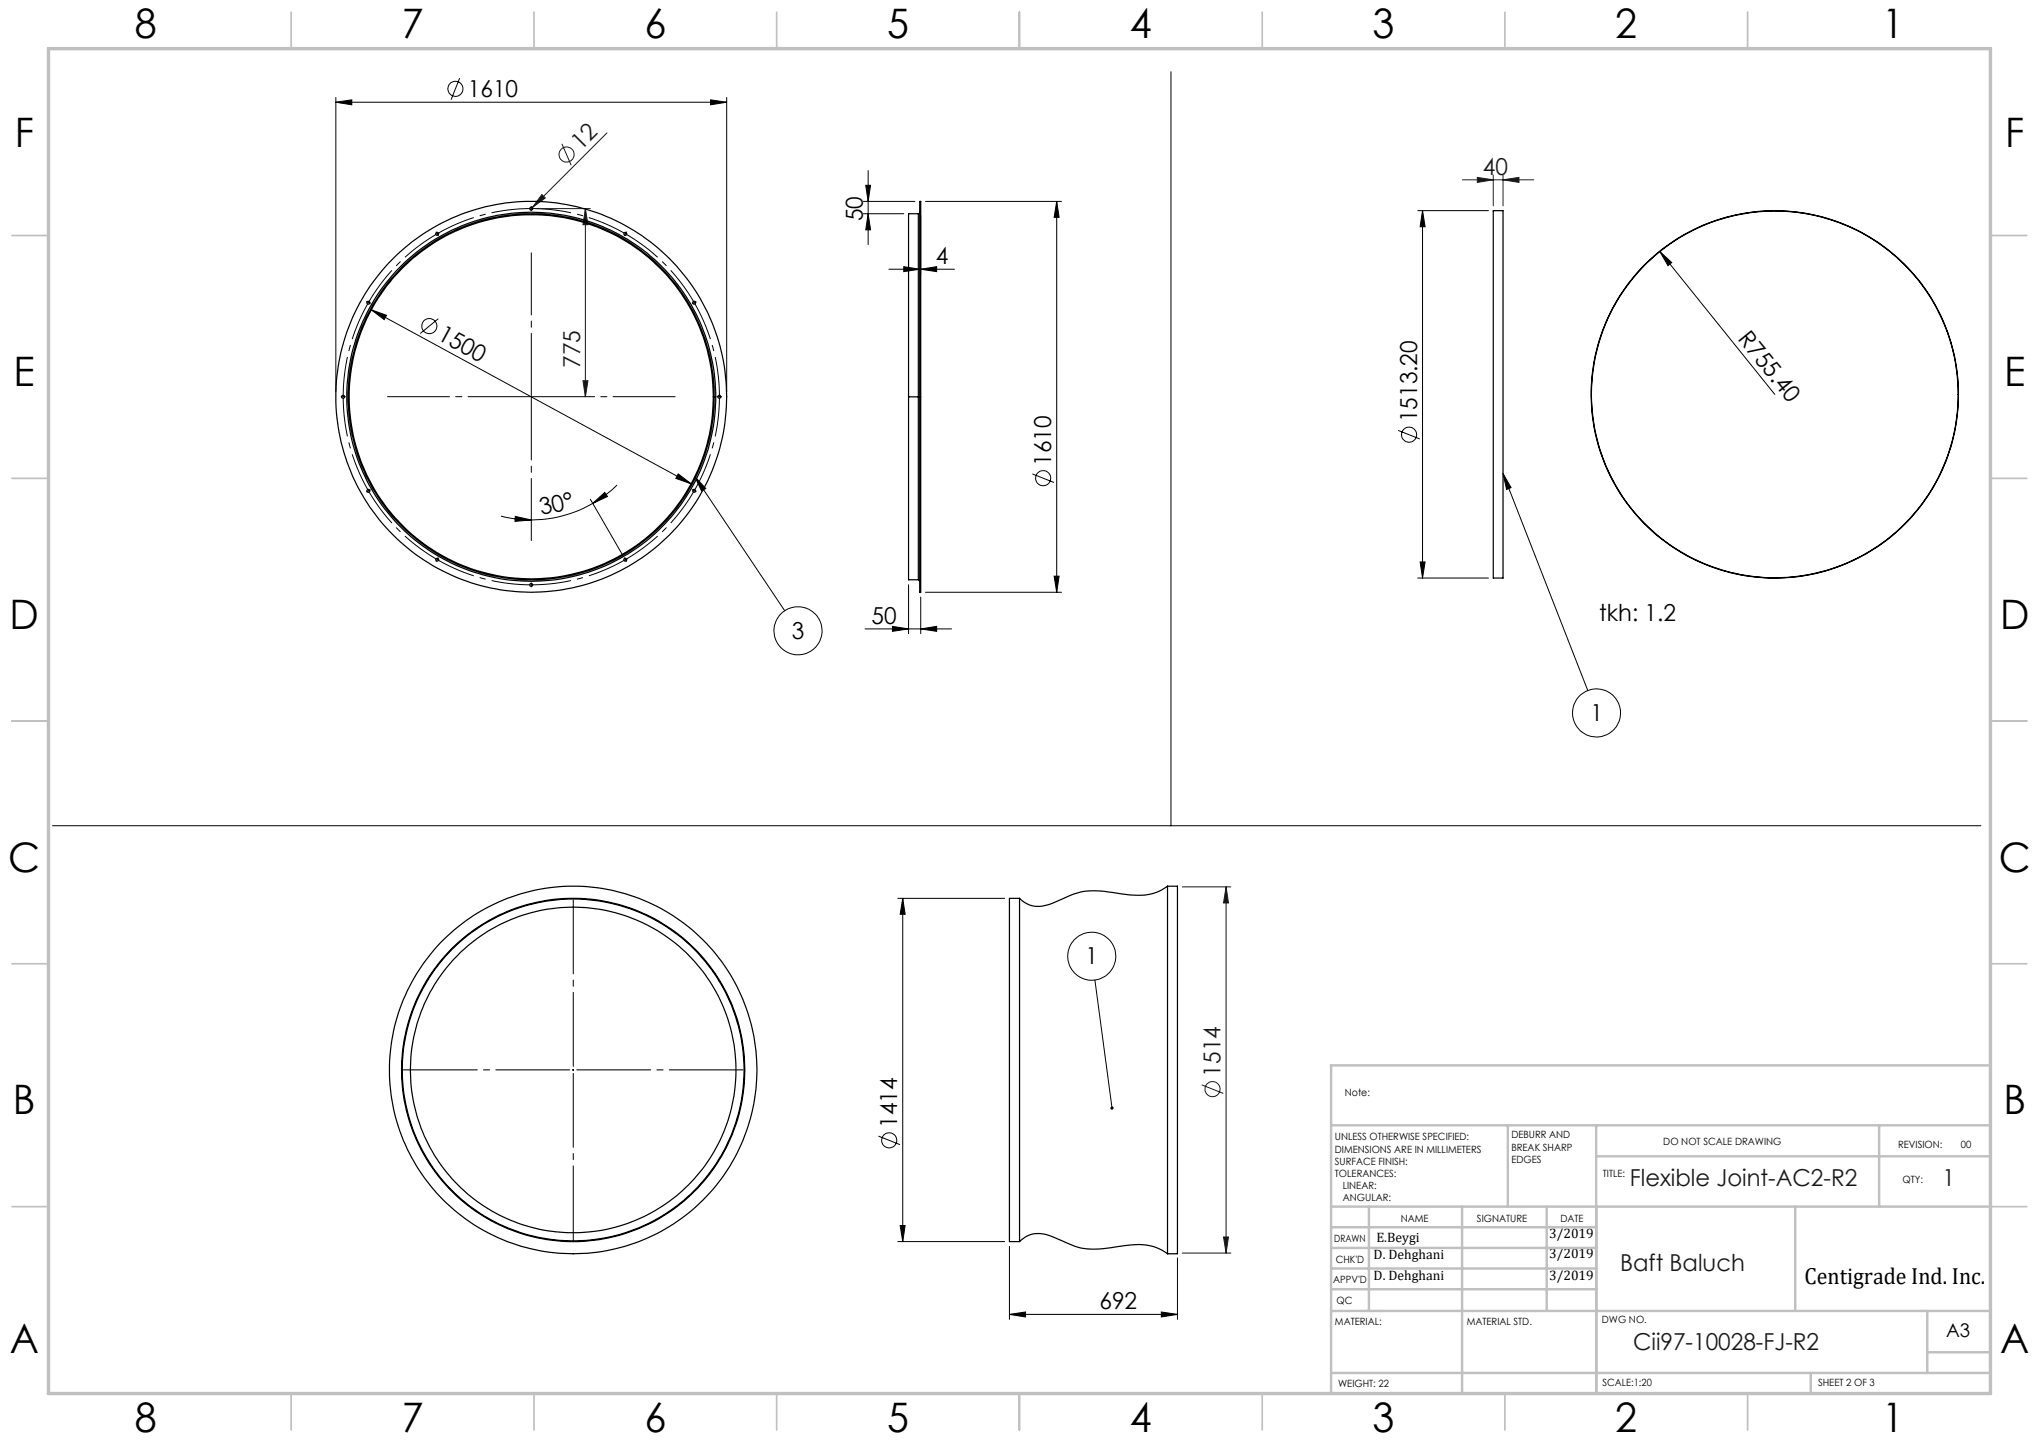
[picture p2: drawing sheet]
<svg xmlns="http://www.w3.org/2000/svg" width="420mm" height="297mm" viewBox="0 0 420 297" stroke-linecap="round" stroke-linejoin="round" font-family="sans-serif">
<g fill="none" stroke="#000" stroke-width=".21">
<path d="M94.7 16.1l-1.8 4.4M241.2 14.8v155.3M69.2 21.1l3.3-.5v1zM69.2 20.1v60.6M69.2 21.1h80.5M146.4 20.6l3.3 .5-3.3 .5zM149.7 20.1v60.6M178.3 38.2h1l-.5 3.3zM178.8 35.1v15.3M90 48l.1 .2M90.1 48.2h-.1M90.1 48.2v.1"/>
<path d="M90.2 48.1l-.1 .1M177.8 41.5h10.7M177.8 44h8.4M178.8 44l.5 3.3h-1zM183.1 55.5h13.5M186.2 54.9l3.2 .6-3.2 .4zM189.7 55.5l3.2-.6v1zM189.7 44.3v12.1M190.6 41.5h28.1M217.7 41.5l.5 3.3h-1.1zM217.7 41.5v80.5M292 43.4h14.6"/>
<path d="M293 43.4l.5 3.3h-1zM293 43.4v75.7M341.9 51.8l2.4 2.3-.7 .6zM341.9 51.8l23.7 29.4M76.5 63.8l3.1 1.1-.5 .9zM76.5 63.8l65.9 35.9M90.3 65.6l-3.7 3.1M127.1 99.9a23.3 23.3 0 0 1-5 3.8M139.7 97.6l2.7 2.1-3.2-1.2zM143.1 98.2l18.5 27.6M143.1 98.2l2.3 2.4-.9 .6zM212.7 97.6l4.4 1.8"/>
<path d="M288 88.6l4.5 1.8M309.6 97.5l17.5 44.7M309.6 97.5l1.7 2.9-1 .4zM103.2 106.3a25.6 25.6 0 0 0 6.2 .8M106.2 106.4l3.2 .7-3.3 .3zM121.6 102.8l6.5 11.2M122.1 103.7l2.5-2.3 .5 .9zM122.1 103.7a25.4 25.4 0 0 1-12.7 3.4M217.1 118.7h1.1l-.5 3.3zM292 119.1h14.6M292.5 115.7h1l-.5 3.4zM178.2 129.5h17.8"/>
<path d="M183.8 129l3.3 .5-3.3 .5zM187.1 120.4v10.1M189.7 129.5l3.2-.5v1zM189.7 123v7.5M190.6 122h28.1M10.8 170.1h397.2M184.9 185h22M185.9 185l.5 3.3h-1zM185.9 185v70.7M225.5 201.9l3.6 26.3M117.9 220.4h.3M118.1 220.2v.3"/>
<path d="M180.9 234l4.5 1.8M184.9 255.7h22M185.4 252.4h1l-.5 3.3zM207.9 256.7v15M242.5 259.1v12.6M207.9 270.7l3.3-.5v1zM207.9 270.7h34.6M239.2 270.2l3.3 .5-3.3 .5z"/>
<circle cx="93.8" cy="18.3" r="1.55"/>
<circle cx="88.4" cy="67.2" r="1.55"/>
<circle cx="214.9" cy="98.5" r="1.55"/>
<circle cx="290.2" cy="89.5" r="1.56"/>
<circle cx="164.4" cy="129.9" r="4.9"/>
<circle cx="328.9" cy="146.8" r="4.9"/>
<circle cx="224.9" cy="196.9" r="4.9"/>
<circle cx="183.2" cy="234.9" r="1.55"/>
</g>
<g fill="none" stroke="#191924" stroke-width=".21">
<path d="M115.7 29.6l2 4.4M125 27.4l-15.8 15.8M301.2 37h14.7M304.3 36.5l3.3 .5-3.3 .6zM307.6 36.1v6.3M309.6 37l3.3-.5v1.1zM309.6 36.1v6.3M110.4 43h11.2M111.6 40.1l.7 .7-2.7 2zM120.6 43l.5 3.3h-1zM120.6 43v38.7M120.1 78.4h1l-.5 3.3z"/>
<path d="M243.5 182.7h10M252.6 182.7v75.4M252.6 182.7l.4 3.3h-1zM247.5 223.4l4.5 1.8M243.5 258.1h10M252 254.8h1l-.4 3.3z"/>
<circle cx="116.7" cy="31.8" r="1.56"/>
<circle cx="249.8" cy="224.3" r="1.55"/>
</g>
<g fill="none" stroke="#000" stroke-width=".21" stroke-dasharray="15.2 1.3 1.3 1.3" stroke-linecap="butt">
<path d="M109.4 43h-.1M109.4 43h.2M128.8 48.1h-.1M128.8 48.1l.1 .1M75.9 62.3l-.1 .1M75.9 62.3v-.1M143 62.3l-.1-.1M143 62.3l.1 .1M70.7 81.7v.1M70.7 81.7v-.1M148.2 81.7v-.1M148.2 81.7v.1"/>
<path d="M75.9 101.1v.1M75.9 101.1l-.1-.1M90.1 115.3h.1M90.1 115.3l-.1-.1M128.8 115.3l.1-.1M128.8 115.3h-.1M143 101.1l.1-.1M143 101.1l-.1 .1M109.4 120.5h.2M109.4 120.5h-.1"/>
</g>
<path d="M89.9 48.3a38.7 38.7 0 0 0-13.9 13.8M109.2 43a38.8 38.8 0 0 0-18.9 5M128.6 48a38.8 38.8 0 0 0-18.9-5M75.8 62.5a38.7 38.7 0 0 0-5.1 19M142.9 62.1a38.7 38.7 0 0 0-13.9-13.8M70.7 82a38.8 38.8 0 0 0 5.1 18.9M148.2 81.5a38.7 38.7 0 0 0-5.1-19M76 101.3a38.7 38.7 0 0 0 13.9 13.8M90.3 115.4a38.7 38.7 0 0 0 18.9 5.1M129 115.1a38.7 38.7 0 0 0 13.9-13.8M143.1 100.9a38.7 38.7 0 0 0 5.1-18.9M109.7 120.5a38.7 38.7 0 0 0 18.9-5.1" fill="none" stroke="#000" stroke-width=".21" stroke-dasharray="15.2 1.3 1.3 1.3" stroke-dashoffset="7.3" stroke-linecap="butt"/>
<path d="M117.8 220.4h-35.2M118.1 220.1v-35.2M118.1 220.6v35.2M118.3 220.4h35.3" fill="none" stroke="#000" stroke-width=".21" stroke-dasharray="15.2 1.3 1.3 1.3" stroke-dashoffset="-.5"/>
<g fill="none" stroke="#000" stroke-width=".21" stroke-dasharray="15.2 1.3 1.3 1.3">
<path d="M89.9 47.9v-.1M90.2 48.4l.1 .1M109.4 43v-.2M109.4 43v.1M109.4 42.7v-.2M109.4 43.2v.2M128.7 48.4l-.1 .1M128.8 48.1l.1-.1M128.8 48.1v.2M128.9 47.9l.1-.1M75.7 62.2l-.2-.1M75.9 62.3h-.1"/>
<path d="M75.9 62.3l.1 .1M76.1 62.5h.2M142.8 62.5h-.2M143 62.3h.1M143 62.3l-.1 .1M143.2 62.2l.2-.1M70.4 81.7h-.1M70.7 81.7h-.1M70.7 81.7h.1M70.9 81.7h.2M109.4 81.7v-.1M109.4 81.7h-.1"/>
<path d="M109.4 81.7v.1M109.4 81.7h.2M147.9 81.7h-.1M148.2 81.7h.1M148.2 81.7h-.1M148.4 81.7h.2M75.7 101.2l-.2 .1M75.9 101.1h-.1M75.9 101.1l.1-.1M76.1 101l.2-.1M89.9 115.5v.1M90.1 115.3l-.1 .1"/>
<path d="M90.1 115.3v-.1M90.2 115l.1-.1M128.7 115l-.1-.1M128.8 115.3l.1 .1M128.8 115.3v-.1M128.9 115.5l.1 .1M142.8 101l-.2-.1M143 101.1h.1M143 101.1l-.1-.1M143.2 101.2l.2 .1M109.4 120.5v.1M109.4 120.5v-.2"/>
<path d="M109.4 120.7v.2M109.4 120.2v-.2"/>
</g>
<path d="M109.2 81.7h-29.4M109.4 81.5v-29.4M109.4 82v29.3M109.7 81.7h29.4" fill="none" stroke="#000" stroke-width=".21" stroke-dasharray="15.2 1.3 1.3 1.3" stroke-dashoffset="2.5"/>
<g fill="none" stroke="#c0c0c0" stroke-width=".35">
<path d="M60 2.5v7.5M110 2.5v7.5M160 2.5v7.5M210 2.5v7.5M260 2.5v7.5M310 2.5v7.5M360 2.5v7.5M2.5 48.5h7.5M410 48.5h7.5M2.5 98.5h7.5M410 98.5h7.5M2.5 148.5h7.5"/>
<path d="M410 148.5h7.5M2.5 198.5h7.5M410 198.5h7.5M2.5 248.5h7.5M410 248.5h7.5M60 287v7.5M110 287v7.5M160 287v7.5M210 287v7.5M260 287v7.5M310 287v7.5M360 287v7.5"/>
</g>
<g fill="none" stroke="#c0c0c0" stroke-width=".5">
<path d="M410 219.4h-135.8v67.4M274.2 231.8h135.8M310.6 231.8v16.7M328.8 231.8v55.2M328.8 238.2h81.2M387.1 231.8v16.7M274.2 248.5h135.8M274.2 257h54.6M274.2 252.8h54.6M282 248.5v21.5M301.2 248.5v38.3M318.6 248.5v21.5"/>
<path d="M369.8 248.5v21.5M274.2 265.5h54.6M274.2 261.3h54.6M274.2 270h135.8M397 270v12.8M397 278.5h13M274.2 282.8h135.8M373 282.8v4.2"/>
</g>
<path d="M10 10h400v277h-400z" fill="none" stroke="#c0c0c0" stroke-width=".7"/>
<g fill="#000">
<path d="M341.9 51.8l2.4 2.3-.7 .6z"/>
<path d="M69.2 21.1l3.3-.5v1zM146.4 20.6l3.3 .5-3.3 .5zM183.8 129l3.3 .5-3.3 .5zM189.7 129.5l3.2-.5v1zM207.9 270.7l3.3-.5v1zM239.2 270.2l3.3 .5-3.3 .5z"/>
<path d="M189.7 55.5l3.2-.6v1zM186.2 54.9l3.2 .6-3.2 .4z"/>
<path d="M293 43.4l.5 3.3h-1zM292.5 115.7h1l-.5 3.4z"/>
<path d="M139.7 97.6l-.5 .9 3.2 1.2zM76.5 63.8l2.6 2 .5-.9z"/>
<path d="M309.6 97.5l1.7 2.9-1 .4zM143.1 98.2l2.3 2.4-.9 .6zM228.8 228a.33 .33 0 0 0-.1 .4 .33 .33 0 0 0 .4 .2v-.4l.1 .3a.33 .33 0 0 0 .1-.5 .33 .33 0 0 0-.5 0z"/>
<path d="M106.2 106.4l3.2 .7-3.3 .3zM122.1 103.7l2.5-2.3 .5 .9z"/>
<path d="M217.1 118.7h1.1l-.5 3.3zM217.7 41.5l.5 3.3h-1.1zM178.8 44l.5 3.3h-1zM178.3 38.2h1l-.5 3.3zM185.4 252.4h1l-.5 3.3zM185.9 185l.5 3.3h-1z"/>
</g>
<g fill="#191924">
<path d="M111.6 40.1l.7 .7-2.7 2z"/>
<path d="M309.6 37l3.3-.5v1.1zM304.3 36.5l3.3 .5-3.3 .6z"/>
<path d="M252 254.8h1l-.4 3.3zM252.6 182.7l.4 3.3h-1z"/>
<path d="M120.6 43l.5 3.3h-1zM120.1 78.4h1l-.5 3.3z"/>
</g>
<g fill="none" stroke="#000" stroke-width=".25">
<path d="M189.2 44v37.7M189.2 44h-2.1v37.7M189.4 43.7l-.2 .3M189.4 41.5h.3v79.8a.44 .44 0 0 1-.3 .7zM307.6 43.4h2v75.7h-2zM146.9 81.7h.2M147.1 81.7h.3M187.1 81.7v37.7h2.1M187.1 81.7h2.1M189.2 81.7v37.7M189.2 81.7h.2M403.4 81.2h.1"/>
<path d="M189.2 119.4l.2 .3M210 185v70.7M210 185h-2.1v70.7h2.1M240.5 182.5a10.3 10.3 0 0 1-7.8 1.8l-1.7-.2a22.5 22.5 0 0 0-8.4-.4l-2.1 .7a22.2 22.2 0 0 1-6.3 2.3 5.2 5.2 0 0 1-4.2-1.7M240.5 182.5v75.7M240.5 182.5h2v75.7h-2M210 255.7a5.5 5.5 0 0 1 6.6-1.1l.6 .3a23.3 23.3 0 0 0 6.9 2.3 46.9 46.9 0 0 0 8.7-.8 10.3 10.3 0 0 1 7.7 1.8"/>
<circle cx="90" cy="48.2" r=".3"/>
<circle cx="109.4" cy="43" r=".31"/>
<circle cx="128.8" cy="48.2" r=".29"/>
<circle cx="75.9" cy="62.4" r=".3"/>
<circle cx="143" cy="62.3" r=".3"/>
<circle cx="70.7" cy="81.7" r=".3"/>
<circle cx="109.4" cy="81.7" r="37.7"/>
<circle cx="109.4" cy="81.7" r="37.5"/>
<circle cx="109.4" cy="81.7" r="40.3"/>
<circle cx="109.4" cy="81.7" r="38"/>
<circle cx="148.2" cy="81.7" r=".3"/>
<circle cx="365.6" cy="81.2" r="37.8"/>
<circle cx="75.9" cy="101.1" r=".3"/>
<circle cx="90" cy="115.3" r=".3"/>
<circle cx="128.8" cy="115.3" r=".29"/>
<circle cx="143" cy="101.1" r=".3"/>
<circle cx="109.4" cy="120.5" r=".31"/>
<circle cx="118.1" cy="220.4" r="35.2"/>
<circle cx="118.1" cy="220.4" r="35.4"/>
<circle cx="118.1" cy="220.4" r="37.9"/>
<circle cx="118.1" cy="220.4" r="33.5"/>
</g>
<g font-size="8.4">
<text x="27.7" y="7.9">8</text>
<text x="82.7" y="7.9">7</text>
<text x="132.7" y="7.9">6</text>
<text x="182.7" y="7.9">5</text>
<text x="232.7" y="7.9">4</text>
<text x="282.7" y="7.9">3</text>
<text x="332.7" y="7.9">2</text>
<text x="387.7" y="7.9">1</text>
<text x="3" y="30.3">F</text>
<text x="413" y="30.3">F</text>
<text x="2.8" y="79.5">E</text>
<text x="412.8" y="79.5">E</text>
<text x="2" y="129.5">D</text>
<text x="412" y="129.5">D</text>
<text x="1.7" y="179.5">C</text>
<text x="411.7" y="179.5">C</text>
<text x="2.7" y="229.5">B</text>
<text x="412.7" y="229.5">B</text>
<text x="2" y="278.8">A</text>
<text x="412" y="278.8">A</text>
<text x="27.7" y="294.9">8</text>
<text x="82.7" y="294.9">7</text>
<text x="132.7" y="294.9">6</text>
<text x="182.7" y="294.9">5</text>
<text x="232.7" y="294.9">4</text>
<text x="282.7" y="294.9">3</text>
<text x="332.7" y="294.9">2</text>
<text x="387.7" y="294.9">1</text>
</g>
<g font-size="4.8">
<text x="96.4" y="19.9">1610</text>
<text x="177.8" y="45.5" transform="rotate(-90 177.8 45.5)">50</text>
<text x="192.7" y="54.3">4</text>
<text x="89.9" y="69.8" transform="rotate(29 89.9 69.8)">1500</text>
<text x="357.8" y="69.8" transform="rotate(51 357.8 69.8)">R755.40</text>
<text x="291.9" y="86.9" transform="rotate(-90 291.9 86.9)">1513.20</text>
<text x="216.5" y="95.9" transform="rotate(-90 216.5 95.9)">1610</text>
<text x="111.5" y="106.2" transform="rotate(-13 111.5 106.2)">30°</text>
<text x="163.1" y="131.5">3</text>
<text x="179.5" y="128.4">50</text>
<text x="329.4" y="127.9">tkh: 1.2</text>
<text x="327.6" y="148.5">1</text>
<text x="223.6" y="198.6">1</text>
<text x="184.8" y="232.3" transform="rotate(-90 184.8 232.3)">1414</text>
<text x="226.5" y="269.6">692</text>
<text x="371.7" y="264.5">Centigrade Ind. Inc.</text>
</g>
<g font-size="4.8" fill="#191924">
<text x="119.7" y="31.2" transform="rotate(-45 119.7 31.2)">12</text>
<text x="305.4" y="36">40</text>
<text x="119.5" y="75.8" transform="rotate(-90 119.5 75.8)">775</text>
<text x="251.4" y="221.7" transform="rotate(-90 251.4 221.7)">1514</text>
<text x="335.7" y="244.2">Flexible Joint-AC2-R2</text>
<text x="400.1" y="244.2">1</text>
<text x="333.7" y="261.7">Baft Baluch</text>
<text x="336.4" y="278">Cii97-10028-FJ-R2</text>
</g>
<text font-size="3.9" x="400.9" y="275.5">A3</text>
<g font-size="2.8">
<text x="283.5" y="255.9">E.Beygi</text>
<text x="319.1" y="254.9">3/2019</text>
<text x="282.9" y="259.3">D. Dehghani</text>
<text x="282.9" y="263.6">D. Dehghani</text>
<text x="319.1" y="259">3/2019</text>
<text x="319.1" y="263.6">3/2019</text>
</g>
<g font-size="2.1">
<text x="277" y="225.8">Note:</text>
<text x="275" y="234.9">UNLESS OTHERWISE SPECIFIED:</text>
<text x="275" y="237.4">DIMENSIONS ARE IN MILLIMETERS</text>
<text x="275" y="239.9">SURFACE FINISH:</text>
<text x="311.3" y="234.5">DEBURR AND</text>
<text x="311.3" y="237">BREAK SHARP</text>
<text x="311.3" y="239.5">EDGES</text>
<text x="342.6" y="235.9">DO NOT SCALE DRAWING</text>
<text x="391" y="236.5">REVISION:</text>
<text x="403.9" y="236.5">00</text>
<text x="275" y="242.4">TOLERANCES:</text>
<text x="276.6" y="244.9">LINEAR:</text>
<text x="330.2" y="242.4">TITLE:</text>
<text x="391.9" y="243.6">QTY:</text>
<text x="276.6" y="247.4">ANGULAR:</text>
<text x="288.5" y="251.7">NAME</text>
<text x="304.2" y="251.7">SIGNATURE</text>
<text x="321.4" y="251.6">DATE</text>
<text x="274.8" y="255.8">DRAWN</text>
<text x="275.1" y="260.1">CHK'D</text>
<text x="274.6" y="264.2">APPV'D</text>
<text x="275.3" y="268.5">QC</text>
<text x="275" y="273">MATERIAL:</text>
<text x="302.1" y="273">MATERIAL STD.</text>
<text x="330" y="272.5">DWG NO.</text>
<text x="275.6" y="285.6">WEIGHT: 22</text>
<text x="330.1" y="285.6">SCALE:1:20</text>
<text x="374.5" y="285.6">SHEET 2 OF 3</text>
</g>
</svg>
